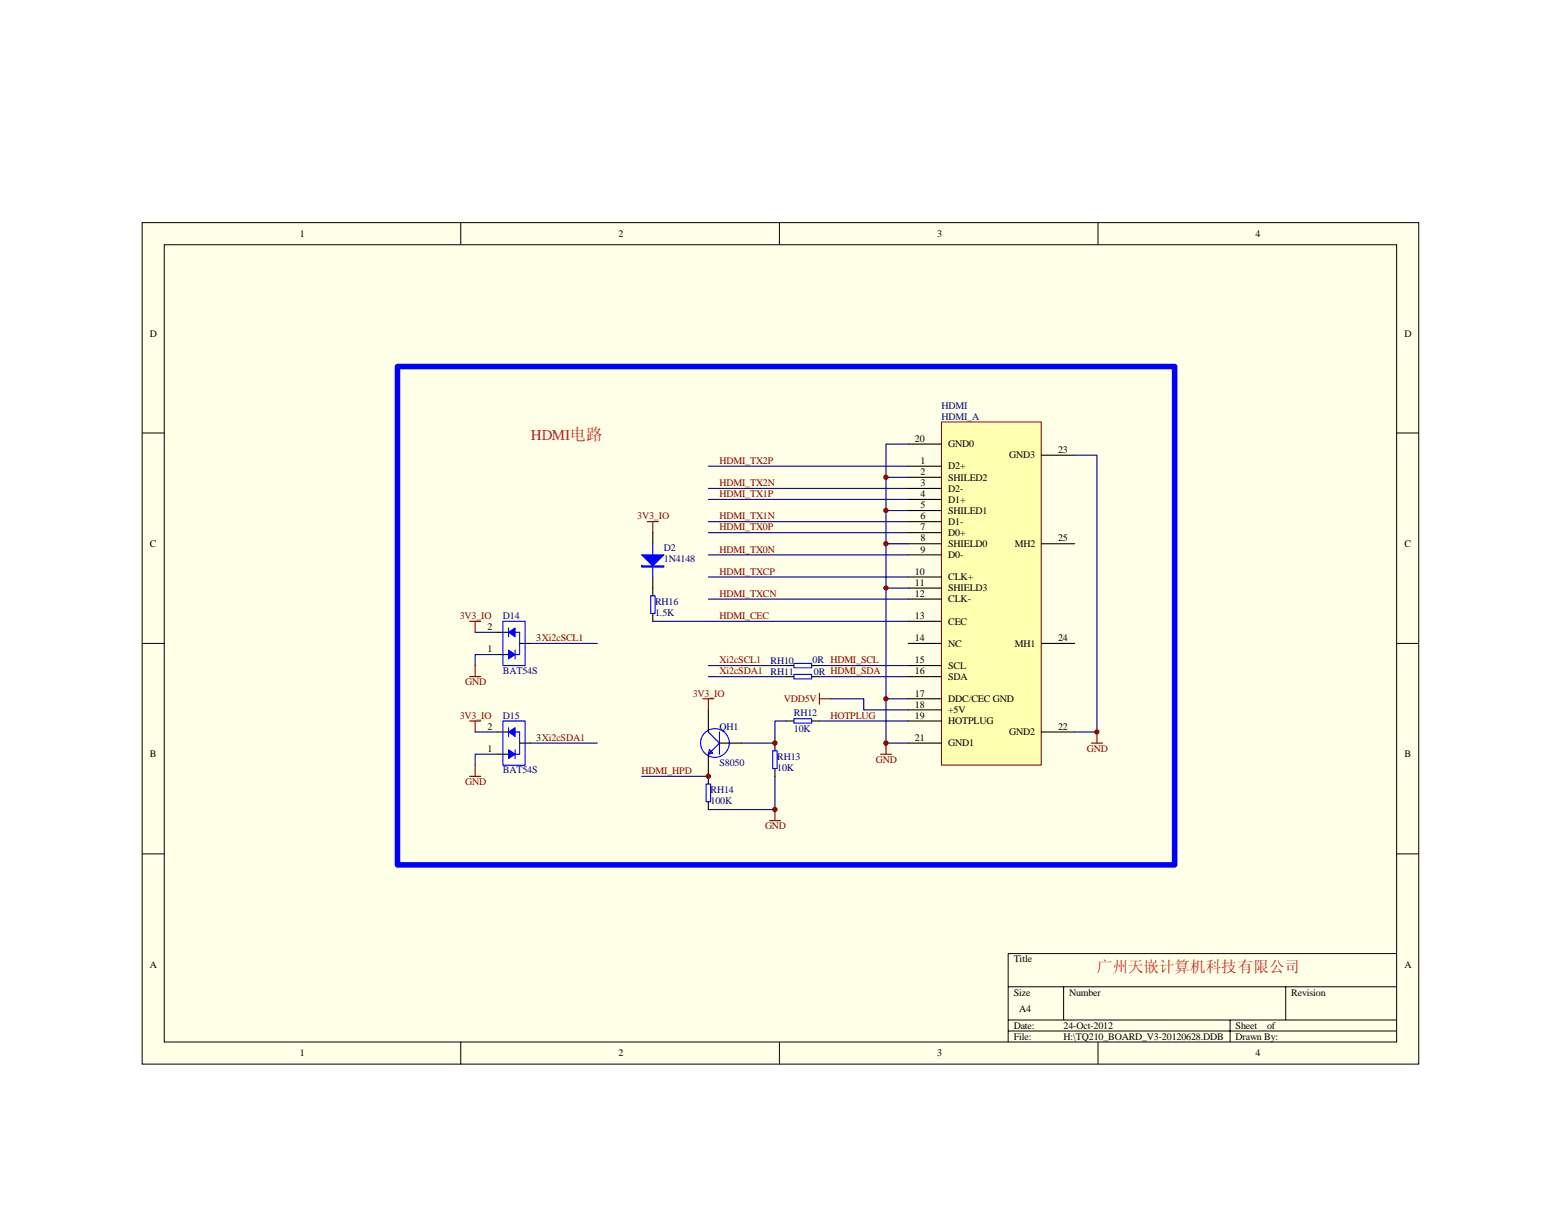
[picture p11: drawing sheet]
<svg xmlns="http://www.w3.org/2000/svg" width="279mm" height="216mm" viewBox="0 0 279 216" stroke-linecap="round" stroke-linejoin="round" font-family="sans-serif">
<path d="M25.4 39.9h228.5v150.6h-228.5z" fill="#ffffe8"/>
<g fill="none" stroke="#000" stroke-width=".18">
<path d="M25.4 39.9h228.5v150.6h-228.5zM82.5 39.9v3.9M139.5 39.9v3.9M196.5 39.9v3.9M29.4 43.8h220.6v142.7h-220.6zM25.4 77.5h4M250 77.5h4M25.4 115.2h4M250 115.2h4M25.4 152.9h4M250 152.9h4M180.4 176.7h69.6"/>
<path d="M190.4 176.7v5.9M230.1 176.7v5.9M250 170.7h-69.6v15.9M82.5 186.6v3.9M139.5 186.6v3.9M180.4 182.6h69.6M180.4 184.6h69.6M196.5 186.6v3.9M220.2 182.6v4"/>
</g>
<path d="M168.5 75.6h17.9v61.4h-17.9z" fill="#ffffb0"/>
<path d="M168.5 75.5h17.9v61.5h-17.9z" fill="none" stroke="#800000" stroke-width=".18"/>
<g fill="none" stroke="#000" stroke-width=".2">
<path d="M162.6 79.5h5.9M116.8 95.4v1.9M162.6 83.5h5.9M162.6 85.4h5.9M162.6 87.4h5.9M162.6 89.4h5.9M162.6 91.4h5.9M162.6 93.4h5.9M162.6 95.4h5.9M162.6 97.3h5.9M162.6 99.3h5.9M186.4 97.3h6"/>
<path d="M186.4 81.5h6M89 117.2h2M89 113.2h2M93 115.2h2M116.8 103.3v3.4M116.8 109.8v1.4M140.7 119.1h1.4M145.3 119.1h1.4M162.6 103.3h5.9M162.6 105.3h5.9M162.6 107.3h5.9M162.6 111.2h5.9"/>
<path d="M162.6 115.2h5.9M162.6 119.1h5.9M186.4 115.2h6M89 131h2M89 135h2M93 133h2M126.8 127.1v3.9M126.8 135v5.4M128.8 133h3.9M138.7 133v1.4M138.7 137.6v1.4M140.7 121.1h1.4"/>
<path d="M140.7 129.1h1.4M145.3 121.1h1.4M145.3 129.1h1.4M162.6 121.1h5.9M162.6 125.1h5.9M162.6 127.1h5.9M162.6 129.1h5.9M162.6 133h5.9M186.4 131h6M126.8 143.5v1.4"/>
</g>
<g fill="none" stroke="#000080" stroke-width=".2">
<path d="M162.6 79.5h-4v53.5h4M126.8 83.5h35.8M126.8 87.4h35.8M126.8 89.4h35.8M126.8 93.4h35.8M126.8 95.4h35.8M126.8 99.3h35.8M158.6 97.3h4M158.6 91.4h4M158.6 85.4h4M192.4 81.5h3.9v49.5h-3.9M85 113.2h4"/>
<path d="M89 117.2h-4v1.9M95 115.2h11.9M116.8 111.2h45.8M126.8 103.3h35.8M126.8 107.3h35.8M126.8 119.1h13.9M146.7 119.1h15.9M158.6 105.3h4M85 131h4M89 135h-4v2M95 133h11.9M114.9 139h11.9"/>
<path d="M126.8 121.1h13.9M138.7 139v5.9h-11.9M140.7 129.1h-2v3.9h-6M146.7 121.1h15.9M146.7 129.1h15.9M148.6 125.1h6v2h8M158.6 125.1h4"/>
</g>
<g fill="none" stroke="#00f" stroke-width=".2">
<path d="M116.8 97.3v6M90 111.2h4v7.9h-4zM91 113.2h2v4h-2M91 112.4v1.6M92.2 116.4v1.6M116.5 106.7h.7v3.1h-.7zM142.1 118.8h3.2v.7h-3.2zM90 129.1h4v7.9h-4zM91 131h2v4h-2M91 130.3v1.5M92.2 134.2v1.6M126.8 131l2 2-2 2"/>
<path d="M127 134.2l.6 .6-.8 .2zM128.8 131v4M138.3 134.4h.8v3.2h-.8zM142.1 120.7h3.2v.8h-3.2zM142.1 128.7h3.2v.8h-3.2zM126.4 140.4h.8v3.1h-.8z"/>
<circle cx="128" cy="133" r="2.57"/>
</g>
<g fill="none" stroke="#800000" stroke-width=".2">
<path d="M115.8 93.4h2M116.8 93.4v2M84.1 111.2h1.9M85 111.2v2M85 119.1v2M84.1 121.1h1.9M84.1 129.1h1.9M84.1 139h1.9M85 129.1v1.9M85 137v2M125.8 125.1h2M126.8 125.1v2"/>
<path d="M146.7 125.1h1.9M146.7 124.1v2M157.6 135h2M158.6 133v2M195.3 133h2M196.3 131v2M137.7 146.9h2M138.7 144.9v2"/>
</g>
<g fill="#00f" stroke="#00f" stroke-width=".2">
<path d="M114.9 99.3h3.9l-2 2z"/>
<path d="M114.9 101.3v.2h3.9v-.2z" fill-rule="evenodd"/>
</g>
<g fill="#00f" stroke="#00f" stroke-width=".18">
<path d="M91 116.4l1.2 .8-1.2 .8z"/>
<path d="M91 113.2l1.2-.8v1.6z"/>
<path d="M91 134.2l1.2 .8-1.2 .8z"/>
<path d="M91 131l1.2-.7v1.5z"/>
</g>
<path d="M71.1 65.6h139.1v89.2h-139.1z" fill="none" stroke="#00f" stroke-width=".99"/>
<g fill="#800000" stroke="#800000" stroke-width=".18">
<circle cx="126.8" cy="139" r=".39"/>
<circle cx="138.7" cy="133" r=".39"/>
<circle cx="138.7" cy="144.9" r=".39"/>
<circle cx="158.6" cy="133" r=".39"/>
<circle cx="158.6" cy="105.3" r=".39"/>
<circle cx="158.6" cy="97.3" r=".39"/>
<circle cx="158.6" cy="91.4" r=".39"/>
<circle cx="158.6" cy="85.4" r=".39"/>
<circle cx="158.6" cy="125.1" r=".39"/>
<circle cx="196.3" cy="131" r=".38"/>
</g>
<text font-size="2.8" fill="#f00" x="196.3" y="174">广州天嵌计算机科技有限公司</text>
<text font-size="2.7" fill="#f00" x="95" y="78.8">HDMI电路</text>
<g font-size="1.8">
<text x="53.7" y="42.4">1</text>
<text x="110.7" y="42.4">2</text>
<text x="167.7" y="42.4">3</text>
<text x="224.7" y="42.4">4</text>
<text x="26.8" y="60.3">D</text>
<text x="251.4" y="60.3">D</text>
<text x="163.7" y="79.1">20</text>
<text x="164.7" y="83.1">1</text>
<text x="169.7" y="80.1">GND0</text>
<text x="180.6" y="82.1">GND3</text>
<text x="189.4" y="81.1">23</text>
<text x="164.7" y="85">2</text>
<text x="164.7" y="87">3</text>
<text x="164.7" y="89">4</text>
<text x="169.7" y="84">D2+</text>
<text x="169.7" y="86">SHILED2</text>
<text x="169.7" y="88">D2-</text>
<text x="169.7" y="90">D1+</text>
<text x="164.7" y="91">5</text>
<text x="164.7" y="93">6</text>
<text x="164.7" y="95">7</text>
<text x="169.7" y="92">SHILED1</text>
<text x="169.7" y="94">D1-</text>
<text x="169.7" y="95.9">D0+</text>
<text x="26.8" y="97.9">C</text>
<text x="164.7" y="96.9">8</text>
<text x="164.7" y="98.9">9</text>
<text x="169.7" y="97.9">SHIELD0</text>
<text x="169.7" y="99.9">D0-</text>
<text x="181.6" y="97.9">MH2</text>
<text x="189.4" y="96.9">25</text>
<text x="251.4" y="97.9">C</text>
<text x="163.7" y="102.9">10</text>
<text x="163.7" y="104.9">11</text>
<text x="163.7" y="106.8">12</text>
<text x="169.7" y="103.9">CLK+</text>
<text x="169.7" y="105.9">SHIELD3</text>
<text x="169.7" y="107.8">CLK-</text>
<text x="87.2" y="112.8">2</text>
<text x="163.7" y="110.8">13</text>
<text x="169.7" y="111.8">CEC</text>
<text x="87.2" y="116.8">1</text>
<text x="96" y="114.8">3Xi2cSCL1</text>
<text x="163.7" y="114.8">14</text>
<text x="163.7" y="118.7">15</text>
<text x="169.7" y="115.8">NC</text>
<text x="169.7" y="119.7">SCL</text>
<text x="181.6" y="115.8">MH1</text>
<text x="189.4" y="114.8">24</text>
<text x="163.7" y="120.7">16</text>
<text x="163.7" y="124.7">17</text>
<text x="169.7" y="121.7">SDA</text>
<text x="169.7" y="125.7">DDC/CEC GND</text>
<text x="87.2" y="130.6">2</text>
<text x="163.7" y="126.7">18</text>
<text x="163.7" y="128.7">19</text>
<text x="169.7" y="127.7">+5V</text>
<text x="169.7" y="129.6">HOTPLUG</text>
<text x="180.6" y="131.6">GND2</text>
<text x="189.4" y="130.6">22</text>
<text x="26.8" y="135.6">B</text>
<text x="87.2" y="134.6">1</text>
<text x="96" y="132.6">3Xi2cSDA1</text>
<text x="163.7" y="132.6">21</text>
<text x="169.7" y="133.6">GND1</text>
<text x="251.4" y="135.6">B</text>
<text x="26.8" y="173.2">A</text>
<text x="181.4" y="172.3">Title</text>
<text x="251.4" y="173.2">A</text>
<text x="181.4" y="178.2">Size</text>
<text x="191.4" y="178.2">Number</text>
<text x="231.1" y="178.2">Revision</text>
<text x="181.4" y="184.2">Date:</text>
<text x="182.4" y="181.2">A4</text>
<text x="190.4" y="184.2">24-Oct-2012</text>
<text x="221.2" y="184.2">Sheet</text>
<text x="226.8" y="184.2">of</text>
<text x="53.7" y="189.1">1</text>
<text x="110.7" y="189.1">2</text>
<text x="167.7" y="189.1">3</text>
<text x="181.4" y="186.1">File:</text>
<text x="190.4" y="186.1">H:\TQ210_BOARD_V3-20120628.DDB</text>
<text x="221.2" y="186.1">Drawn By:</text>
<text x="224.7" y="189.1">4</text>
</g>
<g font-size="1.8" fill="#000080">
<text x="168.5" y="73.1">HDMI</text>
<text x="168.5" y="75.1">HDMI_A</text>
<text x="118.8" y="98.7">D2</text>
<text x="118.8" y="100.7">1N4148</text>
<text x="90" y="110.8">D14</text>
<text x="117.2" y="108.2">RH16</text>
<text x="117.2" y="110.2">1.5K</text>
<text x="137.9" y="118.9">RH10</text>
<text x="145.5" y="118.7">0R HDMI_SCL</text>
<text x="90" y="120.7">BAT54S</text>
<text x="137.9" y="120.9">RH11</text>
<text x="145.7" y="120.9">0R HDMI_SDA</text>
<text x="90" y="128.7">D15</text>
<text x="128.8" y="130.6">QH1</text>
<text x="142.1" y="128.2">RH12</text>
<text x="142.1" y="131">10K</text>
<text x="128.8" y="137.2">S8050</text>
<text x="139.1" y="136">RH13</text>
<text x="139.1" y="138">10K</text>
<text x="90" y="138.4">BAT54S</text>
<text x="127.2" y="141.9">RH14</text>
<text x="127.2" y="143.9">100K</text>
</g>
<g font-size="1.8" fill="#800000">
<text x="128.8" y="83.1">HDMI_TX2P</text>
<text x="128.8" y="87">HDMI_TX2N</text>
<text x="128.8" y="89">HDMI_TX1P</text>
<text x="114.1" y="93">3V3_IO</text>
<text x="128.8" y="93">HDMI_TX1N</text>
<text x="128.8" y="95">HDMI_TX0P</text>
<text x="128.8" y="98.9">HDMI_TX0N</text>
<text x="128.8" y="106.8">HDMI_TXCN</text>
<text x="128.8" y="102.9">HDMI_TXCP</text>
<text x="82.3" y="110.8">3V3_IO</text>
<text x="128.8" y="110.8">HDMI_CEC</text>
<text x="128.8" y="118.7">Xi2cSCL1</text>
<text x="83.3" y="122.7">GND</text>
<text x="124" y="124.7">3V3_IO</text>
<text x="128.8" y="120.7">Xi2cSDA1</text>
<text x="140.3" y="125.7">VDD5V</text>
<text x="82.3" y="128.7">3V3_IO</text>
<text x="148.6" y="128.7">HOTPLUG</text>
<text x="156.8" y="136.6">GND</text>
<text x="194.5" y="134.6">GND</text>
<text x="83.3" y="140.5">GND</text>
<text x="114.9" y="138.6">HDMI_HPD</text>
<text x="136.9" y="148.5">GND</text>
</g>
</svg>
